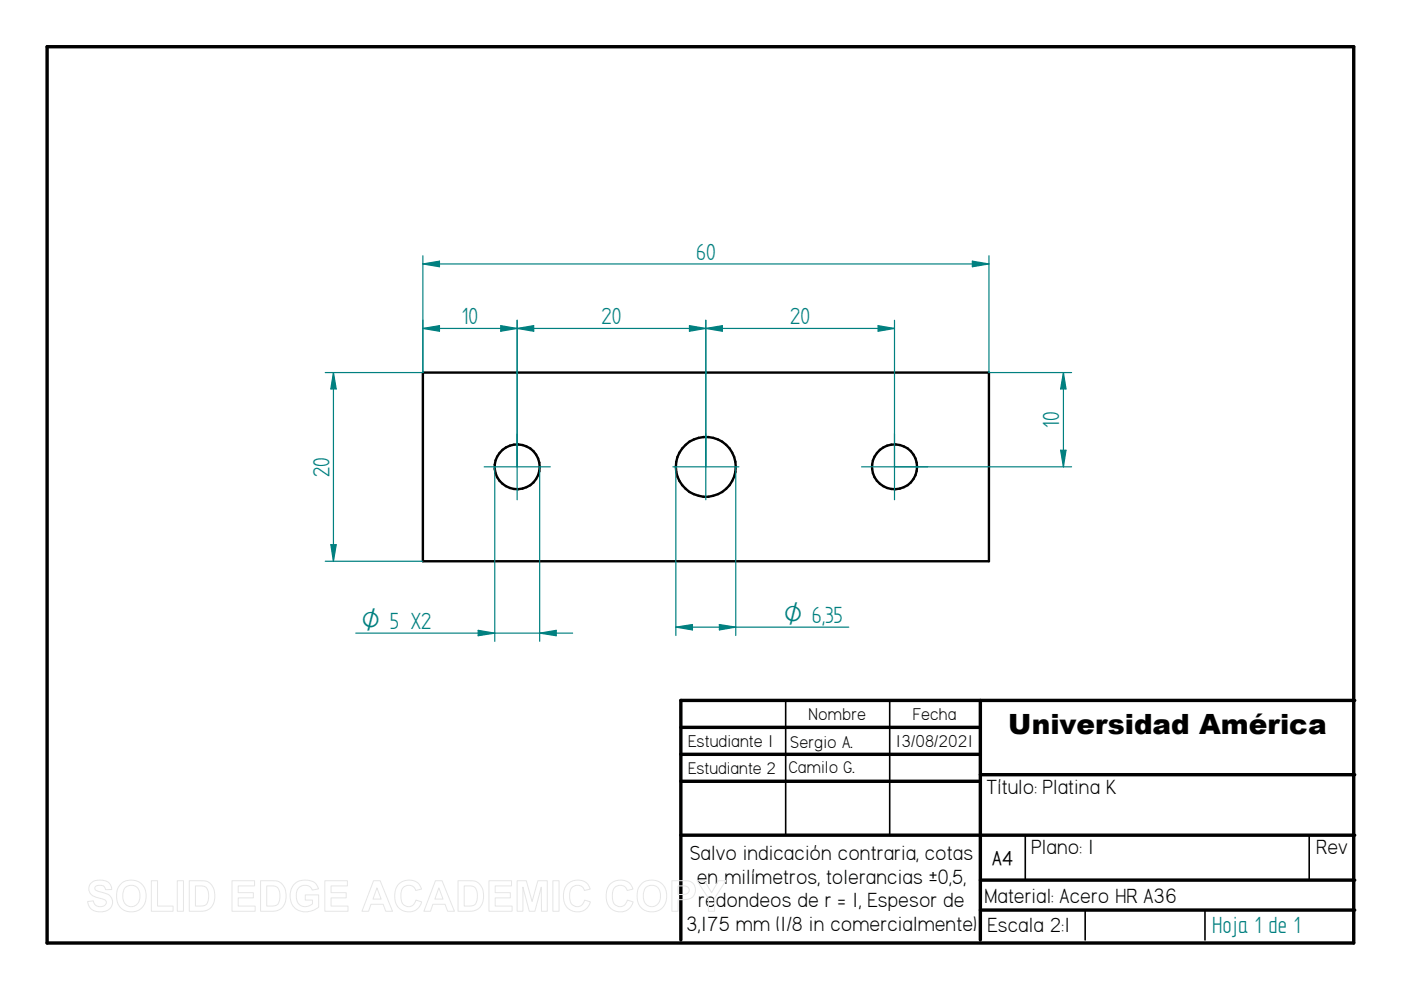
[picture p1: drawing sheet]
<svg xmlns="http://www.w3.org/2000/svg" width="297mm" height="210mm" viewBox="0 0 297 210" stroke-linecap="round" stroke-linejoin="round" font-family="sans-serif">
<path d="M10 9.9h277v190h-277zM144.4 154.2h63.5M144.4 159.9h63.5M207.9 148.5v50.8M287.2 148.5h-142.8v50.8M144.4 165.7h63.5M144.4 177.1h142.8M207.9 164.3h79.3M207.9 186.6h79.3M207.9 193h79.3" fill="none" stroke="#000" stroke-width=".72"/>
<path d="M166.6 148.5v28.6M188.6 148.5v28.6M217.4 177.2v9.4M277.6 177.2v9.4M230.1 193v6.3M255.5 193v6.3" fill="none" stroke="#000" stroke-width=".34"/>
<g fill="none" stroke="#000" stroke-width=".51">
<path d="M89.7 79h120v40h-120z"/>
<circle cx="109.7" cy="99" r="4.8"/>
<circle cx="149.6" cy="99" r="6.3"/>
<circle cx="189.7" cy="99" r="4.8"/>
</g>
<path d="M89.7 54.2v24.8M206.2 55.4l3.5 .6-3.5 .6zM209.7 54.2v24.8" fill="none" stroke="#008080" stroke-width=".25"/>
<path d="M206.2 55.4l3.5 .6-3.5 .6z" fill="#008080"/>
<path d="M89.7 56l3.5-.6v1.2z" fill="none" stroke="#008080" stroke-width=".25"/>
<path d="M89.7 56l3.5-.6v1.2z" fill="#008080"/>
<path d="M89.7 56h120M69 79h20.7M70.7 79l.6 3.5h-1.2zM69 119h20.7" fill="none" stroke="#008080" stroke-width=".25"/>
<path d="M70.7 79l.6 3.5h-1.2z" fill="#008080"/>
<path d="M70.1 115.5h1.2l-.6 3.5z" fill="none" stroke="#008080" stroke-width=".25"/>
<path d="M70.1 115.5h1.2l-.6 3.5z" fill="#008080"/>
<path d="M70.7 79v40M89.7 67.9v11.1M89.7 69.6l3.5-.6v1.2zM109.6 67.9v31.1" fill="none" stroke="#008080" stroke-width=".25"/>
<path d="M89.7 69.6l3.5-.6v1.2z" fill="#008080"/>
<path d="M106.2 69l3.4 .6-3.4 .6z" fill="none" stroke="#008080" stroke-width=".25"/>
<path d="M106.2 69l3.4 .6-3.4 .6z" fill="#008080"/>
<path d="M89.7 69.6h19.9M109.6 67.9v31.1M146.2 69l3.4 .6-3.4 .6zM149.6 67.9v31.1" fill="none" stroke="#008080" stroke-width=".25"/>
<path d="M146.2 69l3.4 .6-3.4 .6z" fill="#008080"/>
<path d="M109.6 69.6l3.6-.6v1.2z" fill="none" stroke="#008080" stroke-width=".25"/>
<path d="M109.6 69.6l3.6-.6v1.2z" fill="#008080"/>
<path d="M109.6 69.6h40M149.6 67.9v31.1M186.2 69l3.4 .6-3.4 .6zM189.6 67.9v31.1" fill="none" stroke="#008080" stroke-width=".25"/>
<path d="M186.2 69l3.4 .6-3.4 .6z" fill="#008080"/>
<path d="M149.6 69.6l3.6-.6v1.2z" fill="none" stroke="#008080" stroke-width=".25"/>
<path d="M149.6 69.6l3.6-.6v1.2z" fill="#008080"/>
<path d="M149.6 69.6h40M209.7 79h17.5M225.5 79l.5 3.5h-1.1zM102.7 99h14M109.6 92v14M142.7 99h14M149.6 92v14M182.7 99h44.5M189.6 92v14" fill="none" stroke="#008080" stroke-width=".25"/>
<path d="M225.5 79l.5 3.5h-1.1z" fill="#008080"/>
<path d="M224.9 95.5h1.1l-.5 3.5z" fill="none" stroke="#008080" stroke-width=".25"/>
<path d="M224.9 95.5h1.1l-.5 3.5z" fill="#008080"/>
<path d="M225.5 79v20M143.3 99v35.7M156 99v35.7M143.3 133l3.5-.6v1.2z" fill="none" stroke="#008080" stroke-width=".25"/>
<path d="M143.3 133l3.5-.6v1.2z" fill="#008080"/>
<path d="M152.5 132.4l3.5 .6-3.5 .6z" fill="none" stroke="#008080" stroke-width=".25"/>
<path d="M152.5 132.4l3.5 .6-3.5 .6z" fill="#008080"/>
<path d="M104.9 99v37M114.4 99v37M101.4 133.6l3.5 .6-3.5 .6zM143.3 133h36.7" fill="none" stroke="#008080" stroke-width=".25"/>
<path d="M101.4 133.6l3.5 .6-3.5 .6z" fill="#008080"/>
<path d="M114.4 134.2l3.5-.6v1.2z" fill="none" stroke="#008080" stroke-width=".25"/>
<path d="M114.4 134.2l3.5-.6v1.2z" fill="#008080"/>
<path d="M75.4 134.2h46" fill="none" stroke="#008080" stroke-width=".25"/>
<g fill="none" stroke="#e6e6e6" stroke-width=".21">
<path d="M19.3 187.3a3.1 3.1 0 0 1 4 .1l.4 1.2h-1.3a1.28 1.28 0 0 0-1-.9 1.28 1.28 0 0 0-1.3 .5v.3a5.6 5.6 0 0 0 2.5 1 1.98 1.98 0 0 1 1.2 2.3 1.98 1.98 0 0 1-2.2 1.5 2.48 2.48 0 0 1-3-2.2l1.2-.1a1.44 1.44 0 0 0 1.3 1.2 1.44 1.44 0 0 0 1.5-.9 1.18 1.18 0 0 0-1.4-.8 2.36 2.36 0 0 1-2.4-2.1l.1-.6zM25.8 187.3a3.3 3.3 0 0 1 3.9-.1 3.3 3.3 0 0 1 1.2 3.7 3.2 3.2 0 0 1-3.8 2.4 3.2 3.2 0 0 1-2.4-3.8 3 3 0 0 1 1.1-2.2zM26.5 188.3a1.87 1.87 0 0 1 2.2-.4 1.87 1.87 0 0 1 1 2 1.87 1.87 0 0 1-1.8 2.3 1.87 1.87 0 0 1-1.9-2.3l.1-.8zM32.1 186.7h1.3v5.4h3.3v1.1h-4.6zM37.6 186.7h1.3v6.5h-1.3zM40.1 186.7h2.4a2.79 2.79 0 0 1 3 3.3 2.79 2.79 0 0 1-2.9 3.2h-2.5zM41.4 187.8a2.64 2.64 0 0 1 2.5 .6 3.3 3.3 0 0 1-.3 3.5l-.8 .2h-1.4zM49.2 186.7h4.8v1.1h-3.5v1.5h3.2v1.1h-3.2v1.7h3.6v1.1h-4.9zM55.2 186.7h2.4a2.79 2.79 0 0 1 3.1 3.3 2.79 2.79 0 0 1-3 3.2h-2.5zM56.6 187.8a2.64 2.64 0 0 1 2.4 .6 3.3 3.3 0 0 1-.3 3.5l-.8 .2h-1.3zM62.3 187.5a3.6 3.6 0 0 1 4.6-.2l.6 1.2-1.3 .2a1.8 1.8 0 0 0-2.2-.9 1.8 1.8 0 0 0-1.2 2.1 2.01 2.01 0 0 0 1.1 2.2 2.01 2.01 0 0 0 2.3-.5v-.8h-1.5v-1.1h2.9v2.6a3.8 3.8 0 0 1-5.5-.3 4 4 0 0 1 .2-4.5zM68.9 186.7h4.8v1.1h-3.5v1.5h3.2v1.1h-3.2v1.7h3.6v1.1h-4.9z"/>
<path d="M79.2 186.7h1.4l2.6 6.5h-1.4l-.6-1.5h-2.5l-.6 1.5h-1.4zM79.9 188.3l.9 2.3h-1.7zM84.5 187.5a2.87 2.87 0 0 1 4.9 1l-1.3 .3a1.6 1.6 0 0 0-1.8-1.1 1.6 1.6 0 0 0-1.3 1.8 2.19 2.19 0 0 0 1.3 2.7 1.55 1.55 0 0 0 1.9-1.4l1.2 .4a2.93 2.93 0 0 1-3.4 2.1 2.93 2.93 0 0 1-2.3-3.3v-.6a3.2 3.2 0 0 1 .8-1.9zM92.3 186.7h1.4l2.6 6.5h-1.4l-.5-1.5h-2.6l-.5 1.5h-1.4zM93 188.3l.9 2.3h-1.7zM97.1 186.7h2.4a2.79 2.79 0 0 1 3 3.3 2.79 2.79 0 0 1-2.9 3.2h-2.5zM98.4 187.8a2.64 2.64 0 0 1 2.4 .6 3.3 3.3 0 0 1-.2 3.5l-.9 .2h-1.3zM103.7 186.7h4.8v1.1h-3.5v1.5h3.2v1.1h-3.2v1.7h3.6v1.1h-4.9zM109.6 186.7h2l1.2 4.4 1.2-4.4h2v6.5h-1.2v-5.1l-1.4 5.1h-1.2l-1.3-5.1v5.1h-1.3zM117.2 186.7h1.3v6.5h-1.3zM120.3 187.5a2.87 2.87 0 0 1 4.8 1l-1.2 .3a1.6 1.6 0 0 0-1.9-1.1 1.6 1.6 0 0 0-1.2 1.8 2.19 2.19 0 0 0 1.3 2.7 1.55 1.55 0 0 0 1.8-1.4l1.3 .4a2.93 2.93 0 0 1-3.5 2.1 2.93 2.93 0 0 1-2.2-3.3v-.6a3.2 3.2 0 0 1 .8-1.9zM129.3 187.5a2.87 2.87 0 0 1 4.9 1l-1.2 .3a1.6 1.6 0 0 0-1.9-1.1 1.6 1.6 0 0 0-1.3 1.8 2.19 2.19 0 0 0 1.3 2.7 1.55 1.55 0 0 0 1.9-1.4l1.2 .4a2.93 2.93 0 0 1-3.4 2.1 2.93 2.93 0 0 1-2.3-3.3l.1-.6a3.2 3.2 0 0 1 .7-1.9z"/>
<path d="M136.2 187.3a3.3 3.3 0 0 1 3.9-.1 3.3 3.3 0 0 1 1.1 3.7 3.2 3.2 0 0 1-3.7 2.4 3.2 3.2 0 0 1-2.4-3.8 3 3 0 0 1 1.1-2.2zM136.9 188.3a1.87 1.87 0 0 1 2.2-.4 1.87 1.87 0 0 1 .9 2 1.87 1.87 0 0 1-1.8 2.3 1.87 1.87 0 0 1-1.8-2.3l.1-.8zM142.4 186.7h2.1a2.5 2.5 0 0 1 2.7 1 2.08 2.08 0 0 1-.1 2.2 2.08 2.08 0 0 1-2.1 .8l-1.2 .1v2.4h-1.4zM143.8 187.8h.6a1.28 1.28 0 0 1 1.7 .9 1.22 1.22 0 0 1-1.6 1h-.7zM147.8 186.7h1.5l1.6 2.6 1.4-2.6h1.6l-2.4 3.8v2.7h-1.3v-2.7z"/>
</g>
<text font-size="5.9" x="213.8" y="155.7">Universidad América</text>
<g font-size="5.6" fill="#008080">
<text x="147.6" y="55.1">60</text>
<text x="97.9" y="68.7">10</text>
<text x="127.5" y="68.7">20</text>
<text x="167.6" y="68.7">20</text>
<text x="224.6" y="90.7" transform="rotate(-90 224.6 90.7)">10</text>
<text x="69.8" y="101.1" transform="rotate(-90 69.8 101.1)">20</text>
<text x="257" y="197.9">Hoja 1 de 1</text>
</g>
<g font-size="5.4" fill="#008080">
<text x="76.7" y="133.4">O 5 X2</text>
<text x="166.2" y="132.1">O 6,35</text>
</g>
<g font-size="4.9">
<text x="209.1" y="168.3">Título: Platina K</text>
<text x="146.3" y="182.3">Salvo indicación contraria, cotas</text>
<text x="218.6" y="181.1">Plano: 1</text>
<text x="279.1" y="181.1">Rev</text>
<text x="147.7" y="187.3">en milímetros, tolerancias ±0,5,</text>
<text x="208.7" y="191.5">Material: Acero HR A36</text>
<text x="145.5" y="197.4">3,175 mm (1/8 in comercialmente)</text>
<text x="148" y="192.3">redondeos de r = 1, Espesor de</text>
<text x="209.4" y="197.7">Escala 2:1</text>
</g>
<text font-size="4.7" x="210.4" y="183.4">A4</text>
<g font-size="4.1">
<text x="171.4" y="152.7">Nombre</text>
<text x="193.5" y="152.7">Fecha</text>
<text x="145.9" y="158.4">Estudiante 1</text>
<text x="167.6" y="158.7">Sergio A.</text>
<text x="189.9" y="158.3">13/08/2021</text>
<text x="145.9" y="164">Estudiante 2</text>
<text x="167.2" y="164">Camilo G.</text>
</g>
</svg>
